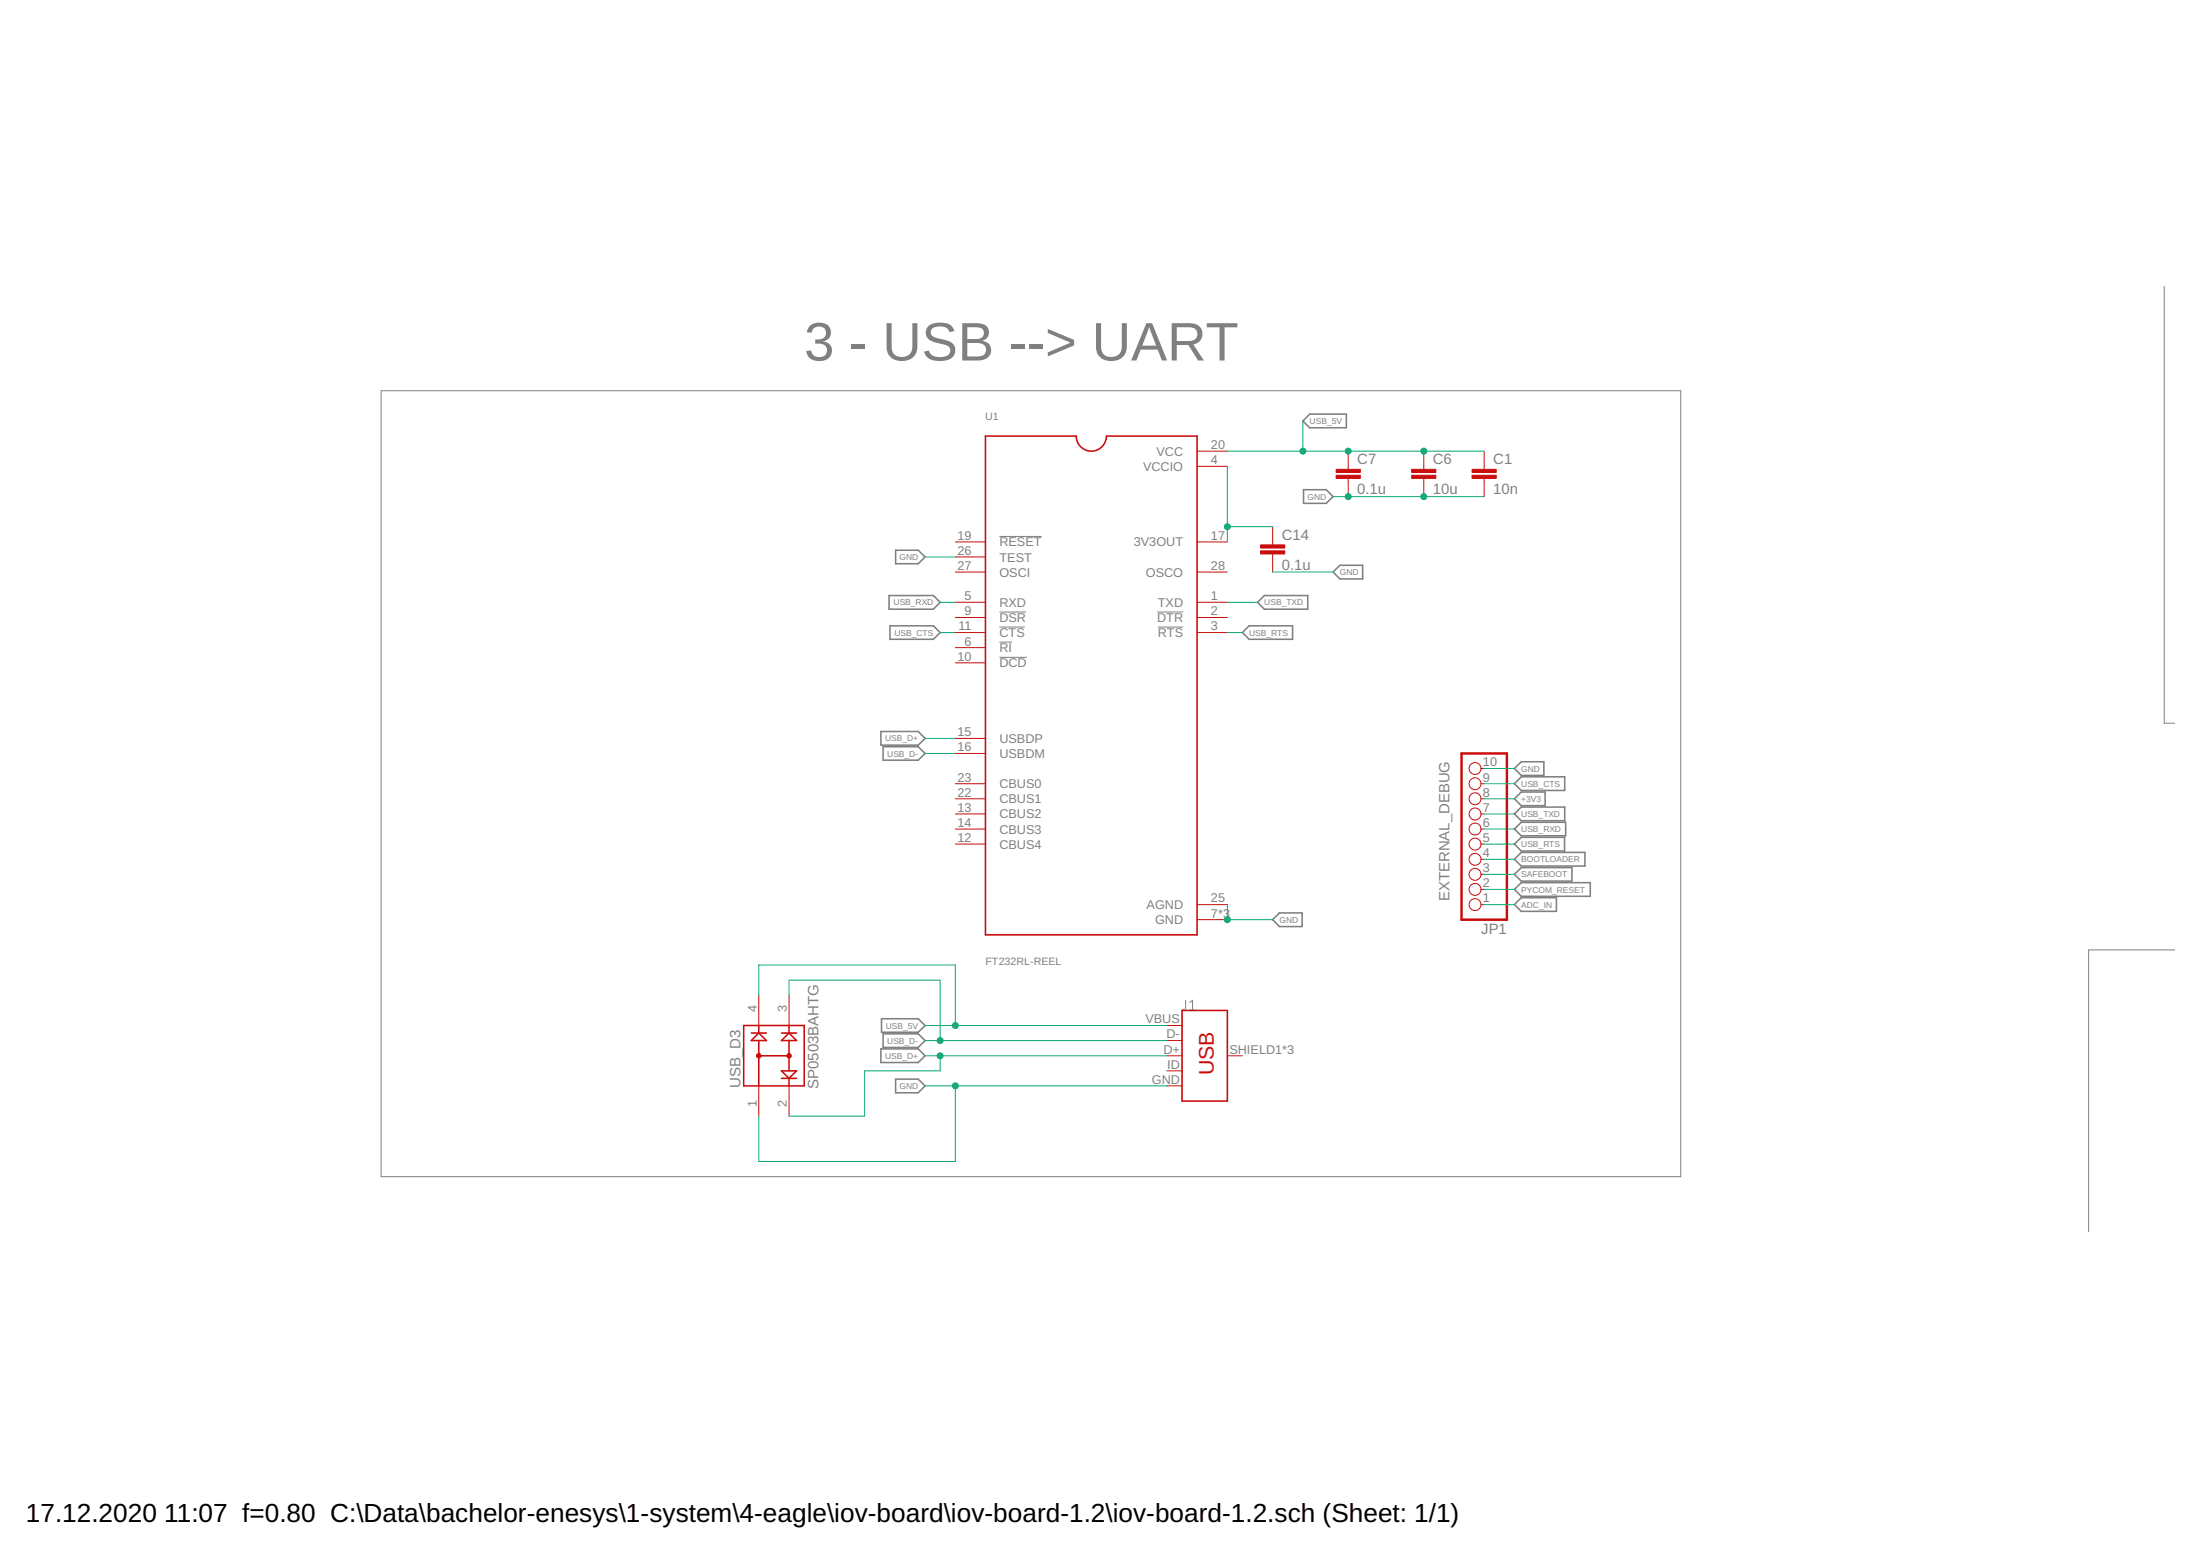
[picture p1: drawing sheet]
<svg xmlns="http://www.w3.org/2000/svg" width="297mm" height="210mm" viewBox="0 0 297 210" stroke-linecap="round" stroke-linejoin="round" font-family="sans-serif">
<g fill="none" stroke="#808080" stroke-width=".14">
<path d="M292.2 38.6v59h1.4M51.5 52.7h175.4v106.1h-175.4zM134.9 72.4h5.8M134.9 82.6h3.6M134.9 84.6h3.5M134.9 86.7h1.8M134.9 88.7h3.7M156.2 82.6h3.5M156.3 84.6h3.4M160.1 135v1.1l-.2 .2h-.3M160.7 136.3h.7M160.7 135.3l.3-.3v1.3"/>
<path d="M293.6 128.2h-11.6v38.1"/>
</g>
<g fill="none" stroke="#808080" stroke-width=".21">
<path d="M176.8 55.9h5v1.8h-5l-.9-.9zM120.9 74.3h3.1l.9 .9-.9 .9h-3.1zM176 66.1h3.1l.9 .9-.9 .9h-3.1zM180 77.2l.9-.9h3.1v1.8h-3.1zM118.9 98.7h5.1l.9 1-.9 .9h-5.1zM120 80.4h6l.9 .9-.9 .9h-6zM120.2 84.5h5.8l.9 .9-.9 .9h-5.8zM167.7 85.4l1-.9h5.8v1.8h-5.8zM169.8 81.3l.9-.9h5.9v1.8h-5.9zM119.2 100.8h4.8l.9 .9-.9 .9h-4.8zM204.5 103.7l.9-.9h3v1.9h-3zM204.5 107.8l.9-.9h3.2v1.9h-3.2z"/>
<path d="M204.5 116l.9-.9h8.6v1.8h-8.6zM204.5 109.9l.9-1h5.9v1.9h-5.9zM204.5 105.8l.9-.9h5.9v1.8h-5.9zM204.5 111.9l.9-.9h6v1.8h-6zM204.5 118l.9-.9h6.8v1.8h-6.8zM204.5 113.9l.9-.9h5.8v1.9h-5.8zM119 137.5h5l.9 .9-.9 .9h-5zM119.2 139.6h4.8l.9 .9-.9 .9h-4.8zM171.8 124.1l.9-.9h3.1v1.9h-3.1zM204.5 122.1l.9-.9h4.7v1.8h-4.7zM204.5 120.1l.9-1h9.3v1.9h-9.3zM118.9 141.6h5.1l.9 .9-.9 .9h-5.1z"/>
<path d="M120.9 145.7h3.1l.9 .9-.9 .9h-3.1z"/>
</g>
<g fill="none" stroke="#c90d0c" stroke-width=".21">
<path d="M133.1 58.9h12.2a2.04 2.04 0 0 0 2.1 2 2.04 2.04 0 0 0 2-2h12.2v67.3h-28.5zM100.4 138.4h8.2v8.2h-8.2zM101.4 139.4h2.1M102.4 138.4v1M102.4 139.4l1.1 1.1h-2.1zM105.5 139.4h2M106.5 139.4l1 1.1h-2zM106.5 138.4v1M159.6 136.4h6.1v12.2h-6.1zM102.4 140.5v6.1M102.4 142.5h4.1M105.5 145.6h2"/>
<path d="M105.5 144.5h2l-1 1.1zM106.5 140.5v4M106.5 145.6v1"/>
</g>
<g fill="#c90d0c" stroke="#c90d0c" stroke-width=".14">
<path d="M102.2 142.3l.3-.1a.32 .32 0 0 1 .3 .3 .32 .32 0 0 1-.3 .3h-.2l-.1-.3 .3-.1v.2h-.1l-.2-.1z" fill-rule="evenodd"/>
<path d="M106.3 142.3l.3-.1a.32 .32 0 0 1 .1 .5l-.3 .1-.2-.3h.2l.1-.1 .1 .1v.1l-.4-.1z" fill-rule="evenodd"/>
</g>
<g fill="none" stroke="#c90d0c" stroke-width=".14">
<path d="M129 73.2h4.1M129 75.2h4.1M129 77.2h4.1M161.6 62.9h4.1M161.6 73.2h4.1M161.6 60.9h4.1M161.6 77.2h4.1M171.8 71.1v2.5M171.8 74.8v2.4M182 60.9v2.5M182 64.6v2.4M192.2 60.9v2.5"/>
<path d="M192.2 64.6v2.4M200.4 60.9v2.5M200.4 64.6v2.4M129 99.7h4.1M129 81.3h4.1M129 83.4h4.1M129 85.4h4.1M129 87.4h4.1M129 89.5h4.1M161.6 81.3h4.1M161.6 83.4h4.1M161.6 85.4h4.1"/>
<path d="M129 101.7h4.1M129 105.8h4.1M129 107.8h4.1M129 109.9h4.1M129 111.9h4.1M129 113.9h4.1M199.9 105.8h.5M199.9 107.8h.5M199.9 109.9h.5M199.9 111.9h.5M199.9 113.9h.5M199.9 118h.5"/>
<path d="M199.9 116h.5M199.9 103.7h.5M102.4 134.3v4.1M106.5 134.3v4.1M157.5 138.4h2.1M161.6 124.1h4.1M161.6 122.1h4.1M199.9 122.1h.5M199.9 120.1h.5M102.4 146.6v4.1M106.5 146.6v4.1M157.5 142.5h2.1"/>
<path d="M157.5 140.5h2.1M157.5 146.6h2.1M157.5 144.5h2.1M165.7 142.5h2"/>
<circle cx="199.2" cy="111.9" r=".8"/>
<circle cx="199.2" cy="107.8" r=".8"/>
<circle cx="199.2" cy="105.8" r=".8"/>
<circle cx="199.2" cy="116" r=".8"/>
<circle cx="199.2" cy="113.9" r=".8"/>
<circle cx="199.2" cy="109.9" r=".8"/>
<circle cx="199.2" cy="103.7" r=".8"/>
<circle cx="199.2" cy="118" r=".8"/>
<circle cx="199.2" cy="122.1" r=".8"/>
<circle cx="199.2" cy="120.1" r=".8"/>
</g>
<g fill="#c90d0c" stroke="#c90d0c" stroke-width=".14">
<path d="M190.6 64.2h3.3v.4h-3.3z"/>
<path d="M190.6 63.4h3.3v.4h-3.3z"/>
<path d="M180.4 64.2h3.3v.4h-3.3z"/>
<path d="M180.4 63.4h3.3v.4h-3.3z"/>
<path d="M170.2 74.4h3.3v.4h-3.3z"/>
<path d="M170.2 73.6h3.3v.4h-3.3z"/>
<path d="M198.8 64.2h3.2v.4h-3.2z"/>
<path d="M198.8 63.4h3.2v.4h-3.2z"/>
</g>
<path d="M197.3 101.7h6.2v22.4h-6.2z" fill="none" stroke="#c90d0c" stroke-width=".34"/>
<g fill="none" stroke="#0dab76" stroke-width=".14">
<path d="M175.9 56.8v4.1M124.9 75.2h4.1M165.7 62.9v10.3M165.7 60.9h34.7M165.7 71.1h6.1M171.8 77.2h8.2M180 67h20.4M124.9 99.7h4.1M126.9 81.3h2.1M126.9 85.4h2.1M165.7 81.3h4.1M165.7 85.4h2"/>
<path d="M124.9 101.7h4.1M200.4 103.7h4.1M200.4 107.8h4.1M200.4 116h4.1M200.4 109.9h4.1M200.4 111.9h4.1M200.4 118h4.1M200.4 113.9h4.1M200.4 105.8h4.1M102.4 134.3v-4h26.6v8.1M106.5 134.3v-2h20.4v8.2M124.9 138.4h32.6"/>
<path d="M165.7 122.1v2h6.1M200.4 122.1h4.1M200.4 120.1h4.1M124.9 146.6h32.6M124.9 142.5h32.6M124.9 140.5h32.6M126.9 142.5v2h-10.2v6.2h-10.2M129 146.6v10.2h-26.6v-6.1"/>
</g>
<g fill="#0dab76" stroke="#0dab76" stroke-width=".14">
<circle cx="129" cy="146.6" r=".4"/>
<circle cx="182" cy="67" r=".4"/>
<circle cx="192.2" cy="67" r=".4"/>
<circle cx="165.7" cy="124.1" r=".4"/>
<circle cx="126.9" cy="142.5" r=".4"/>
<circle cx="126.9" cy="140.5" r=".4"/>
<circle cx="129" cy="138.4" r=".4"/>
<circle cx="182" cy="60.9" r=".4"/>
<circle cx="175.9" cy="60.9" r=".4"/>
<circle cx="192.2" cy="60.9" r=".4"/>
<circle cx="165.7" cy="71.1" r=".4"/>
</g>
<text font-size="7.3" fill="#808080" x="108.6" y="48.7">3 - USB --&gt; UART</text>
<g font-size="3.5">
<text x="3.5" y="205.4">17.12.2020</text>
<text x="22.2" y="205.4">11:07 f=0.80 C:\Data\bachelor-enesys\1-system\4-eagle\iov-board\iov-board-1.2\iov-board-1.2.sch (Sheet: 1/1)</text>
</g>
<text font-size="2.9" fill="#c90d0c" x="163.9" y="145.2" transform="rotate(-90 163.9 145.2)">USB</text>
<g font-size="2" fill="#808080">
<text x="183.3" y="62.6">C7</text>
<text x="193.5" y="62.6">C6</text>
<text x="201.6" y="62.6">C1</text>
<text x="183.3" y="66.7">0.1u</text>
<text x="193.5" y="66.7">10u</text>
<text x="201.6" y="66.7">10n</text>
<text x="173.1" y="76.9">0.1u</text>
<text x="173.1" y="72.8">C14</text>
<text x="195.7" y="121.6" transform="rotate(-90 195.7 121.6)">EXTERNAL_DEBUG</text>
<text x="200" y="126.1">JP1</text>
<text x="100" y="146.8" transform="rotate(-90 100 146.8)">USB_D3</text>
<text x="110.5" y="147" transform="rotate(-90 110.5 147)">SP0503BAHTG</text>
</g>
<g font-size="1.7" fill="#808080">
<text x="154.3" y="63.6">VCCIO</text>
<text x="156.2" y="61.5">VCC</text>
<text x="163.5" y="62.7">4</text>
<text x="163.5" y="60.6">20</text>
<text x="129.3" y="72.9">19</text>
<text x="129.3" y="74.9">26</text>
<text x="129.3" y="76.9">27</text>
<text x="134.9" y="73.8">RESET</text>
<text x="134.9" y="75.8">TEST</text>
<text x="134.9" y="77.8">OSCI</text>
<text x="153.1" y="73.8">3V3OUT</text>
<text x="154.7" y="77.8">OSCO</text>
<text x="163.5" y="72.9">17</text>
<text x="163.5" y="76.9">28</text>
<text x="130.2" y="81">5</text>
<text x="130.2" y="83.1">9</text>
<text x="134.9" y="81.9">RXD</text>
<text x="134.9" y="84">DSR</text>
<text x="156.2" y="84">DTR</text>
<text x="156.3" y="81.9">TXD</text>
<text x="163.5" y="81">1</text>
<text x="163.5" y="83.1">2</text>
<text x="129.3" y="89.2">10</text>
<text x="129.4" y="85.1">11</text>
<text x="130.2" y="87.1">6</text>
<text x="134.9" y="88">RI</text>
<text x="134.9" y="86">CTS</text>
<text x="156.3" y="86">RTS</text>
<text x="163.5" y="85.1">3</text>
<text x="134.9" y="90.1">DCD</text>
<text x="129.3" y="99.4">15</text>
<text x="129.3" y="101.4">16</text>
<text x="134.9" y="100.3">USBDP</text>
<text x="129.3" y="105.5">23</text>
<text x="129.3" y="107.5">22</text>
<text x="134.9" y="102.3">USBDM</text>
<text x="134.9" y="106.4">CBUS0</text>
<text x="200.2" y="107.5">8</text>
<text x="200.2" y="105.5">9</text>
<text x="200.2" y="103.5">10</text>
<text x="129.3" y="109.6">13</text>
<text x="129.3" y="111.6">14</text>
<text x="129.3" y="113.7">12</text>
<text x="134.9" y="108.4">CBUS1</text>
<text x="134.9" y="110.5">CBUS2</text>
<text x="134.9" y="112.5">CBUS3</text>
<text x="200.2" y="113.7">5</text>
<text x="200.2" y="111.6">6</text>
<text x="200.2" y="109.6">7</text>
<text x="134.9" y="114.6">CBUS4</text>
<text x="200.2" y="119.8">2</text>
<text x="200.2" y="117.7">3</text>
<text x="200.2" y="115.7">4</text>
<text x="154.8" y="122.7">AGND</text>
<text x="156" y="124.8">GND</text>
<text x="163.5" y="123.9">7*3</text>
<text x="163.5" y="121.8">25</text>
<text x="200.2" y="121.8">1</text>
<text x="102.2" y="136.6" transform="rotate(-90 102.2 136.6)">4</text>
<text x="106.3" y="136.6" transform="rotate(-90 106.3 136.6)">3</text>
<text x="154.6" y="138.1">VBUS</text>
<text x="157.1" y="142.2">D+</text>
<text x="157.5" y="140.2">D-</text>
<text x="166" y="142.2">SHIELD1*3</text>
<text x="102.2" y="149.4" transform="rotate(-90 102.2 149.4)">1</text>
<text x="106.3" y="149.4" transform="rotate(-90 106.3 149.4)">2</text>
<text x="155.5" y="146.3">GND</text>
<text x="157.6" y="144.3">ID</text>
</g>
<g font-size="1.4" fill="#808080">
<text x="133" y="56.8">U1</text>
<text x="133" y="130.3">FT232RL-REEL</text>
</g>
<g font-size="1.1" fill="#808080">
<text x="176.8" y="57.2">USB_5V</text>
<text x="176.5" y="67.4">GND</text>
<text x="121.4" y="75.6">GND</text>
<text x="180.9" y="77.6">GND</text>
<text x="120.6" y="81.7">USB_RXD</text>
<text x="170.7" y="81.7">USB_TXD</text>
<text x="120.8" y="85.8">USB_CTS</text>
<text x="168.7" y="85.8">USB_RTS</text>
<text x="119.5" y="100.1">USB_D+</text>
<text x="119.8" y="102.1">USB_D-</text>
<text x="205.4" y="104.2">GND</text>
<text x="205.4" y="106.2">USB_CTS</text>
<text x="205.4" y="108.2">+3V3</text>
<text x="205.4" y="110.3">USB_TXD</text>
<text x="205.4" y="112.3">USB_RXD</text>
<text x="205.4" y="116.4">BOOTLOADER</text>
<text x="205.4" y="118.4">SAFEBOOT</text>
<text x="205.4" y="114.4">USB_RTS</text>
<text x="172.7" y="124.6">GND</text>
<text x="205.4" y="122.5">ADC_IN</text>
<text x="205.4" y="120.5">PYCOM_RESET</text>
<text x="119.5" y="142.9">USB_D+</text>
<text x="119.6" y="138.8">USB_5V</text>
<text x="119.8" y="140.9">USB_D-</text>
<text x="121.4" y="147">GND</text>
</g>
</svg>
